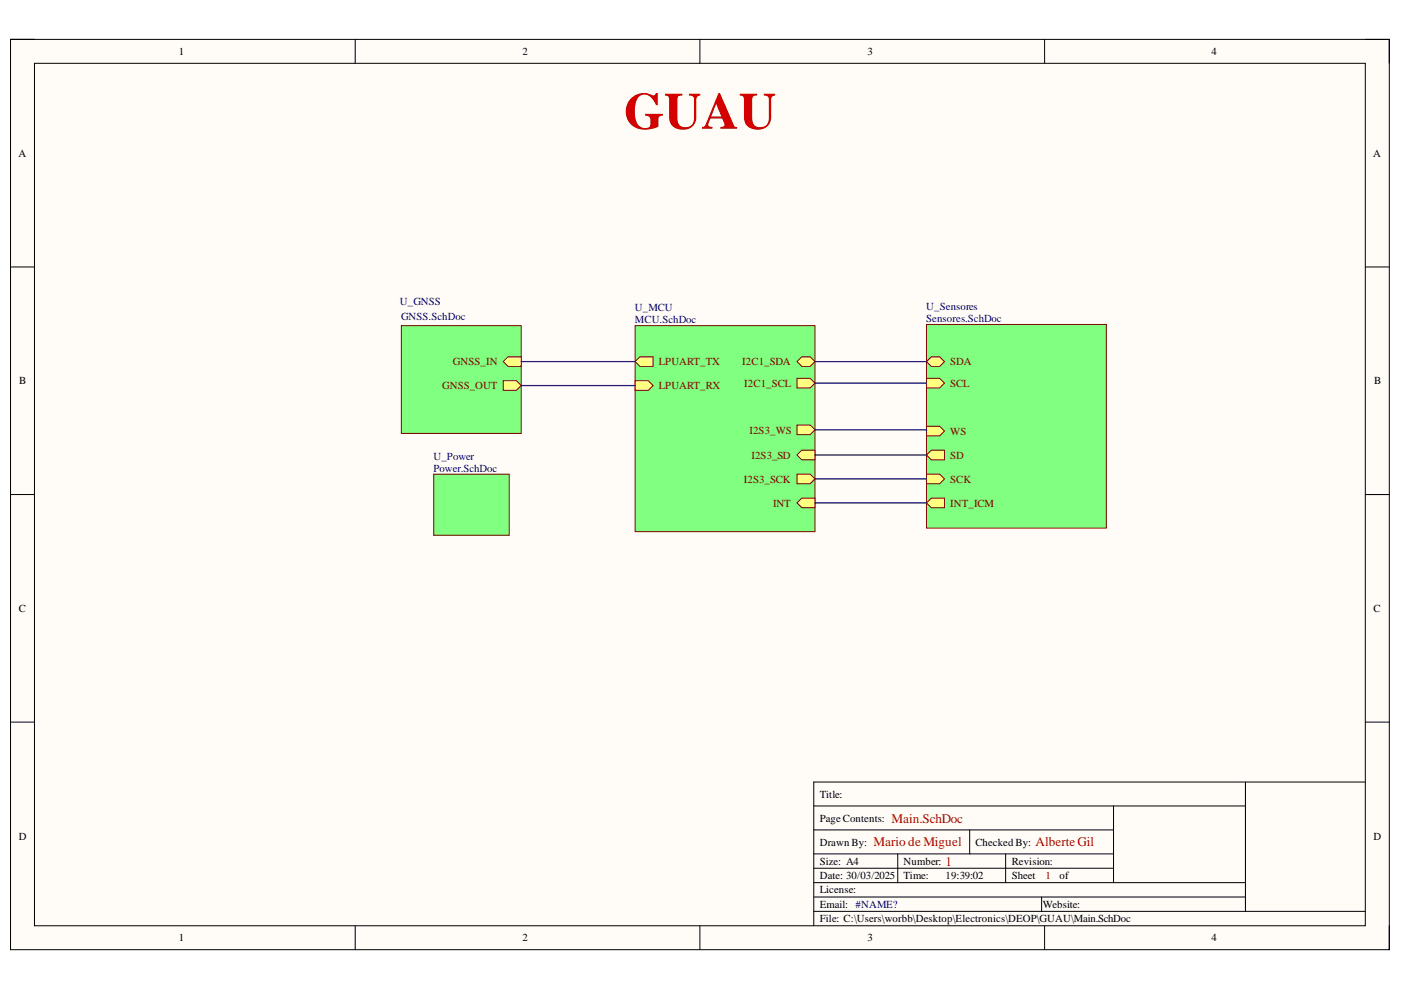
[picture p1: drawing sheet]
<svg xmlns="http://www.w3.org/2000/svg" width="297mm" height="210mm" viewBox="0 0 297 210" stroke-linecap="round" stroke-linejoin="round" font-family="sans-serif">
<path d="M2.2 8.4h292.4v193h-292.4z" fill-rule="evenodd" fill="#fffcf8"/>
<path d="M2.2 8.4h292.4v193h-292.4z" fill="none" stroke="#000" stroke-width=".21"/>
<path d="M7.3 13.4h282.2v182.9h-282.2z" fill-rule="evenodd" fill="#fffcf8"/>
<g fill="none" stroke="#000" stroke-width=".21">
<path d="M2.2 8.3h5.1M7.3 13.4h282.2v182.9h-282.2zM75.3 8.3v5.1M148.4 8.3v5.1M221.5 8.4v5M289.5 8.4h5.1v5M2.2 56.6h5.1M289.5 56.6h5.1M2.2 104.9h5.1M289.5 104.9h5.1M2.2 153.1h5.1M289.5 153.1h5.1"/>
<path d="M172.5 176h63.6M172.5 170.9h91.6M205.6 176v5M236.1 170.9v16.2M264.1 165.8v27.4M289.5 165.8h-117v30.5M75.3 196.3v5.1M148.4 196.3v5.1M172.5 181h63.6M172.5 187.1h91.6M172.5 184.1h63.6M172.5 190.2h91.6"/>
<path d="M172.5 193.2h117M190.3 181v6.1M213.2 181v6.1M220.8 190.2v3M221.5 196.3v5.1M294.6 196.3v5.1"/>
</g>
<path d="M92 100.5h16v13h-16z" fill-rule="evenodd" fill="#80ff80"/>
<path d="M92 100.5h16v13h-16z" fill="none" stroke="#800000" stroke-width=".21"/>
<path d="M134.7 69h38.1v43.7h-38.1z" fill-rule="evenodd" fill="#80ff80"/>
<path d="M134.7 69h38.1v43.7h-38.1z" fill="none" stroke="#800000" stroke-width=".21"/>
<path d="M134.7 80.7h2.8l1 1-1 1.1h-2.8z" fill-rule="evenodd" fill="#ffff80"/>
<path d="M134.7 80.7h2.8l1 1-1 1.1h-2.8z" fill="none" stroke="#800000" stroke-width=".21"/>
<path d="M134.7 76.7l1-1.1h2.8v2.1h-2.8z" fill-rule="evenodd" fill="#ffff80"/>
<path d="M134.7 76.7l1-1.1h2.8v2.1h-2.8z" fill="none" stroke="#800000" stroke-width=".21"/>
<path d="M169 76.7l1-1.1h1.8l1 1.1-1 1h-1.8z" fill-rule="evenodd" fill="#ffff80"/>
<path d="M169 76.7l1-1.1h1.8l1 1.1-1 1h-1.8z" fill="none" stroke="#800000" stroke-width=".21"/>
<path d="M169 80.2h2.8l1 1-1 1.1h-2.8z" fill-rule="evenodd" fill="#ffff80"/>
<path d="M169 80.2h2.8l1 1-1 1.1h-2.8z" fill="none" stroke="#800000" stroke-width=".21"/>
<path d="M169 90.1h2.8l1 1-1 1.1h-2.8z" fill-rule="evenodd" fill="#ffff80"/>
<path d="M169 90.1h2.8l1 1-1 1.1h-2.8z" fill="none" stroke="#800000" stroke-width=".21"/>
<path d="M169 96.5l1-1h2.8v2h-2.8z" fill-rule="evenodd" fill="#ffff80"/>
<path d="M169 96.5l1-1h2.8v2h-2.8z" fill="none" stroke="#800000" stroke-width=".21"/>
<path d="M169 100.5h2.8l1 1.1-1 1h-2.8z" fill-rule="evenodd" fill="#ffff80"/>
<path d="M169 100.5h2.8l1 1.1-1 1h-2.8z" fill="none" stroke="#800000" stroke-width=".21"/>
<path d="M169 106.6l1-1h2.8v2h-2.8z" fill-rule="evenodd" fill="#ffff80"/>
<path d="M169 106.6l1-1h2.8v2h-2.8z" fill="none" stroke="#800000" stroke-width=".21"/>
<path d="M85.1 69h25.4v22.9h-25.4z" fill-rule="evenodd" fill="#80ff80"/>
<path d="M85.1 69h25.4v22.9h-25.4z" fill="none" stroke="#800000" stroke-width=".21"/>
<path d="M106.7 76.7l1-1.1h2.8v2.1h-2.8z" fill-rule="evenodd" fill="#ffff80"/>
<path d="M106.7 76.7l1-1.1h2.8v2.1h-2.8z" fill="none" stroke="#800000" stroke-width=".21"/>
<path d="M106.7 80.7h2.8l1 1-1 1.1h-2.8z" fill-rule="evenodd" fill="#ffff80"/>
<path d="M106.7 80.7h2.8l1 1-1 1.1h-2.8z" fill="none" stroke="#800000" stroke-width=".21"/>
<path d="M196.4 68.8h38.2v43.2h-38.2z" fill-rule="evenodd" fill="#80ff80"/>
<path d="M196.4 68.8h38.2v43.2h-38.2z" fill="none" stroke="#800000" stroke-width=".21"/>
<path d="M196.4 76.7l1.1-1h1.7l1 1-1 1h-1.7z" fill-rule="evenodd" fill="#ffff80"/>
<path d="M196.4 76.7l1.1-1h1.7l1 1-1 1h-1.7z" fill="none" stroke="#800000" stroke-width=".21"/>
<path d="M196.4 80.2h2.8l1 1-1 1.1h-2.8z" fill-rule="evenodd" fill="#ffff80"/>
<path d="M196.4 80.2h2.8l1 1-1 1.1h-2.8z" fill="none" stroke="#800000" stroke-width=".21"/>
<path d="M196.4 100.5h2.8l1 1.1-1 1h-2.8z" fill-rule="evenodd" fill="#ffff80"/>
<path d="M196.4 100.5h2.8l1 1.1-1 1h-2.8z" fill="none" stroke="#800000" stroke-width=".21"/>
<path d="M196.4 96.5l1.1-1h2.7v2h-2.7z" fill-rule="evenodd" fill="#ffff80"/>
<path d="M196.4 96.5l1.1-1h2.7v2h-2.7z" fill="none" stroke="#800000" stroke-width=".21"/>
<path d="M196.4 106.6l1.1-1h2.7v2h-2.7z" fill-rule="evenodd" fill="#ffff80"/>
<path d="M196.4 106.6l1.1-1h2.7v2h-2.7z" fill="none" stroke="#800000" stroke-width=".21"/>
<path d="M196.4 90.4h2.8l1 1-1 1h-2.8z" fill-rule="evenodd" fill="#ffff80"/>
<path d="M196.4 90.4h2.8l1 1-1 1h-2.8z" fill="none" stroke="#800000" stroke-width=".21"/>
<path d="M110.5 76.7h24.2M172.8 76.7h23.6M110.5 81.7h24.2M172.8 91.1h23.6v.3M172.8 96.5h23.6M172.8 81.2h23.6M172.8 101.6h23.6M172.8 106.6h23.6" fill="none" stroke="#000080" stroke-width=".25"/>
<text font-size="11" fill="#d50000" x="132.3" y="27.3">GUAU</text>
<g font-size="2.8" fill="#d50000">
<text x="185.2" y="179.5">Mario de Miguel</text>
<text x="189" y="174.4">Main.SchDoc</text>
<text x="219.6" y="179.5">AlberteGil</text>
<text x="200.4" y="183.5">1</text>
</g>
<g font-size="2.3">
<text x="37.9" y="11.7">1</text>
<text x="110.8" y="11.7">2</text>
<text x="183.9" y="11.7">3</text>
<text x="256.9" y="11.7">4</text>
<text x="3.9" y="33.3">A</text>
<text x="291.2" y="33.3">A</text>
<text x="4.1" y="81.5">B</text>
<text x="291.3" y="81.5">B</text>
<text x="4" y="129.8">C</text>
<text x="291.2" y="129.8">C</text>
<text x="173.8" y="169.1">Title:</text>
<text x="4" y="178">D</text>
<text x="173.8" y="179.3">Drawn By:</text>
<text x="173.8" y="174.2">Page Contents:</text>
<text x="206.8" y="179.3">Checked By:</text>
<text x="291.2" y="178">D</text>
<text x="173.8" y="183.4">Size: A4</text>
<text x="191.6" y="183.4">Number:</text>
<text x="214.5" y="183.4">Revision:</text>
<text x="173.8" y="186.4">Date: 30/03/2025</text>
<text x="173.8" y="189.4">License:</text>
<text x="191.6" y="186.4">Time:</text>
<text x="200.4" y="186.4">19:39:02</text>
<text x="214.5" y="186.4">Sheet</text>
<text x="224.6" y="186.4">of</text>
<text x="173.8" y="195.5">File: C:\Users\worbb\Desktop\Electronics\DEOP\GUAU\Main.SchDoc</text>
<text x="173.8" y="192.5">Email: #NAME?</text>
<text x="221.1" y="192.5">Website:</text>
<text x="37.9" y="199.6">1</text>
<text x="110.8" y="199.6">2</text>
<text x="183.9" y="199.6">3</text>
<text x="256.9" y="199.6">4</text>
</g>
<g font-size="2.3" fill="#000080">
<text x="84.8" y="64.7">U_GNSS</text>
<text x="196.4" y="65.8">U_Sensores</text>
<text x="85" y="67.8">GNSS.SchDoc</text>
<text x="134.6" y="66">U_MCU</text>
<text x="134.6" y="68.6">MCU.SchDoc</text>
<text x="196.4" y="68.3">Sensores.SchDoc</text>
<text x="91.9" y="97.5">U_Power</text>
<text x="91.9" y="100.1">Power.SchDoc</text>
</g>
<g font-size="2.3" fill="#800000">
<text x="96" y="77.4">GNSS_IN</text>
<text x="139.7" y="77.4">LPUART_TX</text>
<text x="157.4" y="77.4">I2C1_SDA</text>
<text x="201.5" y="77.4">SDA</text>
<text x="93.8" y="82.5">GNSS_OUT</text>
<text x="139.7" y="82.5">LPUART_RX</text>
<text x="157.8" y="82">I2C1_SCL</text>
<text x="201.5" y="82">SCL</text>
<text x="158.9" y="92">I2S3_WS</text>
<text x="201.5" y="92.2">WS</text>
<text x="159.3" y="97.3">I2S3_SD</text>
<text x="201.5" y="97.3">SD</text>
<text x="157.7" y="102.4">I2S3_SCK</text>
<text x="163.9" y="107.4">INT</text>
<text x="201.5" y="102.4">SCK</text>
<text x="201.5" y="107.4">INT_ICM</text>
</g>
<text font-size="2.3" fill="#d50000" x="221.7" y="186.4">1</text>
</svg>
